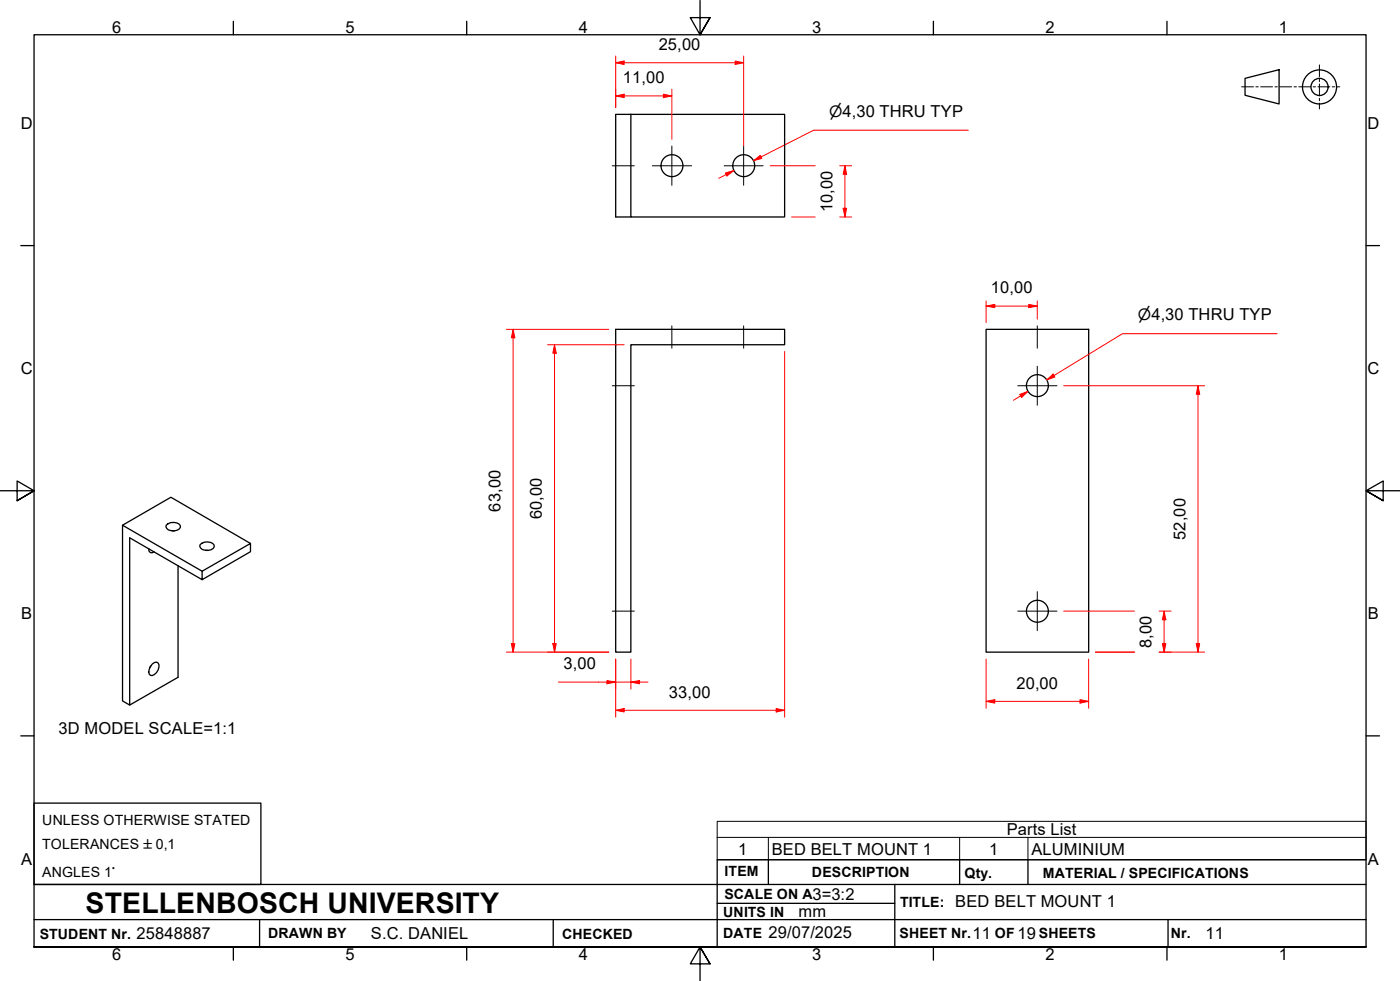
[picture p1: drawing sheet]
<svg xmlns="http://www.w3.org/2000/svg" width="410mm" height="287mm" viewBox="0 0 410 287" stroke-linecap="round" stroke-linejoin="round" font-family="sans-serif">
<!-- layer: Visible Edges(ISO) -->
<g fill="none" stroke="#000" stroke-width=".38">
<path d="M184.7 33.5h45v30h-45zM184.7 33.5h-4.4v30h4.4M180.3 96.4h49.4v4.5h-45v90h-4.4zM288.7 96.4h30.1v94.5h-30.1zM35.9 153.7l23.3 13.5M48.7 153.7a2.9 2.9 0 0 1 4.1 .1v.5a2.53 2.53 0 0 1-4.2-.1zM50.4 155.4h.7M58.6 159.4a2.91 2.91 0 0 1 4.1 .1v.5a2.53 2.53 0 0 1-4.2-.1zM73.3 159.1l-23.3-13.5-14.1 8.1v51.5l2.1 1.2M43.6 160.6v.7l.4 .4 1.1-.1M52.1 165.6v32.7l-14.1 8.1v-49l21.2 12.3v-2.5l14.1-8.1v2.4l-14.1 8.2M60.3 161.1h.7"/>
<path d="M44.2 194.9l-.4 .6M44.6 194.4l1.2-.6 .5 .3a2.61 2.61 0 0 1-2.2 3.6 1.86 1.86 0 0 1 0-2.6z"/>
<circle cx="196.8" cy="48.5" r="3.2"/>
<circle cx="217.8" cy="48.5" r="3.2"/>
<circle cx="303.8" cy="112.9" r="3.2"/>
<circle cx="303.8" cy="178.9" r="3.2"/>
</g>
<!-- layer: Symbols(ISO) -->
<path d="M210 245.1v-4.7h190v4.7M210 245.1v6.6h190v-6.6M210 245.1h190M225 245.1v6.6M281 245.1v6.6M301 245.1v6.6" fill="none" stroke="#000" stroke-width=".29"/>
<!-- layer: Border_0 -->
<g fill="none" stroke="#000" stroke-width=".38">
<path d="M68.3 6.2v4M136.7 6.2v4M205 .1v10.1l-2.9-5h5.8l-2.9 5 2.9-5M273.3 6.2v4M341.7 6.2v4M6.1 71.9h3.9M400 71.9h3.9M0 143.7h10l-5-2.9v5.8l5-2.9-5 2.9M410 143.7h-10l5-2.9v5.8l-5-2.9 5 2.9M6.1 215.4h3.9M400 215.4h3.9M10 277.2v-267h390v267h-390h390"/>
<path d="M68.3 277.2v3.9M136.7 277.2v3.9M273.3 277.2v3.9M341.7 277.2v3.9M207.9 282.1l-2.9-4.9 2.9 4.9h-5.8l2.9-4.9v10"/>
</g>
<!-- layer: Sketch Geometry(ISO) -->
<g fill="none" stroke="#000" stroke-width=".38">
<path d="M364.6 22.9l9.9-2.5v10l-9.9-2.5zM10 235.1h66.4v23.8h-66.4zM10 258.9h390M225 251.7v7.2M262 258.9v18.3M281 251.7v7.2M301 251.7v7.2M400 251.7h-190v25.5M10 277.2h390M10 269.2h390M76 269.2v8M162 269.2v8"/>
<path d="M210 264.4h52M342 269.2v8"/>
<circle cx="386.4" cy="25.4" r="5"/>
<circle cx="386.4" cy="25.4" r="2.51"/>
</g>
<!-- layer: Centerline(ISO) -->
<path d="M179.3 48.5h6.4M196.7 95.4v6.5M217.7 95.4v6.5M303.7 95.4v6.5M179.3 112.9h6.4M179.3 178.9h6.4" fill="none" stroke="#000" stroke-width=".29"/>
<!-- layer: Sketch Geometry(ISO) -->
<g fill="none" stroke="#000" stroke-width=".29">
<path d="M386.3 19v3.5M363.5 25.4h3.5M367.7 25.4h.7M369.1 25.4h3.5M373.3 25.4h.7M374.7 25.4h3.5M378.9 25.4h.7M380.3 25.4h3.5M384.5 25.4h.7M385.9 25.4h3.5M386.3 23.2v.7M386.3 24.6v3.5"/>
<path d="M386.3 28.8v.7M386.3 30.2v1.7M390.1 25.4h.7M391.5 25.4h.8"/>
</g>
<!-- layer: Center Mark(ISO) -->
<path d="M191 48.5h11.5M196.7 42.7v11.5M212 48.5h11.5M217.7 42.7v11.5M298 112.9h11.5M303.7 107.2v11.4M298 178.9h11.5M303.7 173.2v11.4" fill="none" stroke="#000" stroke-width=".29"/>
<!-- layer: Dimensions(ISO) -->
<path d="M150.2 96.4v2.5" fill="none" stroke="#f00" stroke-width=".29"/>
<path d="M150.2 96.4l.5 2.5h-1z" fill="#f00"/>
<path d="M150.2 96.4l.5 2.5h-1zM150.2 188.4v2.5" fill="none" stroke="#f00" stroke-width=".29"/>
<path d="M149.7 188.4h1l-.5 2.5z" fill="#f00"/>
<path d="M148.3 96.4h29.9M150.2 98.9v89.5M148.3 190.9h29.9M149.7 188.4h1l-.5 2.5zM180.3 207.9h2.5" fill="none" stroke="#f00" stroke-width=".29"/>
<path d="M180.3 207.9l2.5-.5v1z" fill="#f00"/>
<path d="M180.3 207.9l2.5-.5v1zM227.3 207.9h2.4" fill="none" stroke="#f00" stroke-width=".29"/>
<path d="M227.3 207.4l2.4 .5-2.4 .5z" fill="#f00"/>
<path d="M229.7 102.9v107M180.3 192.9v17M182.8 207.9h44.5M227.3 207.4l2.4 .5-2.4 .5zM288.7 205.3h2.6" fill="none" stroke="#f00" stroke-width=".29"/>
<path d="M288.7 205.3l2.6-.5v1z" fill="#f00"/>
<path d="M288.7 205.3l2.6-.5v1zM316.2 205.3h2.6" fill="none" stroke="#f00" stroke-width=".29"/>
<path d="M316.2 204.8l2.6 .5-2.6 .5z" fill="#f00"/>
<path d="M340.9 178.9v2.5M288.7 192.9v14.4M318.8 192.9v14.4M291.3 205.3h24.9M316.2 204.8l2.6 .5-2.6 .5z" fill="none" stroke="#f00" stroke-width=".29"/>
<path d="M340.9 178.9l.5 2.5h-1z" fill="#f00"/>
<path d="M340.9 178.9l.5 2.5h-1zM340.9 188.4v2.5" fill="none" stroke="#f00" stroke-width=".29"/>
<path d="M340.4 188.4h1l-.5 2.5z" fill="#f00"/>
<path d="M350.8 112.9v2.5M311.5 178.9h20.7M339.4 178.9h3.5M320.7 190.9h11.5M339.4 190.9h3.5M340.4 188.4h1l-.5 2.5zM340.9 181.4v7" fill="none" stroke="#f00" stroke-width=".29"/>
<path d="M350.8 112.9l.5 2.5h-1z" fill="#f00"/>
<path d="M350.8 112.9l.5 2.5h-1zM350.8 188.4v2.5" fill="none" stroke="#f00" stroke-width=".29"/>
<path d="M350.3 188.4h1l-.5 2.5z" fill="#f00"/>
<path d="M288.7 89.6h2.6M311.5 112.9h41.2M350.8 115.4v73M320.7 190.9h11.5M339.4 190.9h13.3M350.3 188.4h1l-.5 2.5z" fill="none" stroke="#f00" stroke-width=".29"/>
<path d="M288.7 89.6l2.6-.5v1z" fill="#f00"/>
<path d="M288.7 89.6l2.6-.5v1zM301.2 89.6h2.5" fill="none" stroke="#f00" stroke-width=".29"/>
<path d="M301.2 89.1l2.5 .5-2.5 .5z" fill="#f00"/>
<path d="M180.3 28.1h2.5M288.7 88.1v6.3M291.3 89.6h9.9M301.2 89.1l2.5 .5-2.5 .5zM303.7 88.1v5.3" fill="none" stroke="#f00" stroke-width=".29"/>
<path d="M180.3 28.1l2.5-.5v1z" fill="#f00"/>
<path d="M180.3 28.1l2.5-.5v1zM194.2 28.1h2.5" fill="none" stroke="#f00" stroke-width=".29"/>
<path d="M194.2 27.6l2.5 .5-2.5 .5z" fill="#f00"/>
<path d="M180.3 18.4h2.5M180.3 26.1v5.4M182.8 28.1h11.4M194.2 27.6l2.5 .5-2.5 .5zM196.7 26.1v14.7" fill="none" stroke="#f00" stroke-width=".29"/>
<path d="M180.3 18.4l2.5-.5v1z" fill="#f00"/>
<path d="M180.3 18.4l2.5-.5v1zM215.3 18.4h2.4" fill="none" stroke="#f00" stroke-width=".29"/>
<path d="M215.3 17.9l2.4 .5-2.4 .5z" fill="#f00"/>
<path d="M180.3 16.4v15.1M182.8 18.4h32.5M215.3 17.9l2.4 .5-2.4 .5zM217.7 16.4v26.3M247.4 48.5v2.5" fill="none" stroke="#f00" stroke-width=".29"/>
<path d="M247.4 48.5l.5 2.5h-1z" fill="#f00"/>
<path d="M247.4 48.5l.5 2.5h-1zM247.4 61v2.5" fill="none" stroke="#f00" stroke-width=".29"/>
<path d="M246.9 61h1l-.5 2.5z" fill="#f00"/>
<path d="M225.5 48.5h13.2M245.9 48.5h3.5M247.4 51v10M231.8 63.5h6.9M245.9 63.5h3.5M246.9 61h1l-.5 2.5zM162.4 100.9v2.5" fill="none" stroke="#f00" stroke-width=".29"/>
<path d="M162.4 100.9l.5 2.5h-1z" fill="#f00"/>
<path d="M162.4 100.9l.5 2.5h-1zM162.4 188.4v2.5" fill="none" stroke="#f00" stroke-width=".29"/>
<path d="M161.9 188.4h1l-.5 2.5z" fill="#f00"/>
<path d="M160.3 100.9h22.5M162.4 103.4v85M160.3 190.9h17.9M161.9 188.4h1l-.5 2.5zM177.7 199.7h2.6" fill="none" stroke="#f00" stroke-width=".29"/>
<path d="M177.7 199.2l2.6 .5-2.6 .5z" fill="#f00"/>
<path d="M177.7 199.2l2.6 .5-2.6 .5zM184.7 199.7h2.6" fill="none" stroke="#f00" stroke-width=".29"/>
<path d="M184.7 199.7l2.6-.5v1z" fill="#f00"/>
<path d="M222.9 45.9l-2.3 1.2M163.5 199.7h14.2M180.3 199.7h4.4M180.3 192.9v8.8M184.7 199.7l2.6-.5v1zM184.7 192.9v8.8M187.3 199.7h2.4" fill="none" stroke="#f00" stroke-width=".29"/>
<path d="M220.6 47.1l2-1.6 .5 .9z" fill="#f00"/>
<path d="M214.9 49.9l-2.2 1.2M220.6 47.1l2-1.6 .5 .9z" fill="none" stroke="#f00" stroke-width=".29"/>
<path d="M212.4 50.6l2.5-.7-2 1.6z" fill="#f00"/>
<path d="M283.5 38.1h-45.2l-17.7 9M212.4 50.6l2.5-.7-2 1.6zM212.7 51.1l-2.3 1.1M308.6 109.9l-2.1 1.3" fill="none" stroke="#f00" stroke-width=".29"/>
<path d="M306.5 111.2l1.9-1.7 .5 .9z" fill="#f00"/>
<path d="M301 114.6l-2.2 1.3M306.5 111.2l1.9-1.7 .5 .9z" fill="none" stroke="#f00" stroke-width=".29"/>
<path d="M298.6 115.5l2.4-.9-1.9 1.7z" fill="#f00"/>
<path d="M374 97.7h-45.3l-22.2 13.5M298.6 115.5l2.4-.9-1.9 1.7zM298.8 115.9l-2.1 1.3" fill="none" stroke="#f00" stroke-width=".29"/>
<text font-size="8.3" x="25.1" y="267.2">STELLENBOSCH UNIVERSITY</text>
<g font-size="4.8">
<text x="32.8" y="9.7">6</text>
<text x="101.2" y="9.7">5</text>
<text x="169.5" y="9.7">4</text>
<text x="237.8" y="9.7">3</text>
<text x="306.1" y="9.7">2</text>
<text x="374.5" y="9.7">1</text>
<text x="192.9" y="14.7">25,00</text>
<text x="182.4" y="24.4">11,00</text>
<text x="6.1" y="37.8">D</text>
<text x="400.4" y="37.8">D</text>
<text x="243.7" y="62.1" transform="rotate(-90 243.7 62.1)">10,00</text>
<text x="290.1" y="85.9">10,00</text>
<text x="6.1" y="109.6">C</text>
<text x="400.4" y="109.6">C</text>
<text x="146.6" y="149.7" transform="rotate(-90 146.6 149.7)">63,00</text>
<text x="158.7" y="152" transform="rotate(-90 158.7 152)">60,00</text>
<text x="347.1" y="158" transform="rotate(-90 347.1 158)">52,00</text>
<text x="6.2" y="181.3">B</text>
<text x="400.5" y="181.3">B</text>
<text x="337.2" y="189.7" transform="rotate(-90 337.2 189.7)">8,00</text>
<text x="165" y="196">3,00</text>
<text x="297.6" y="201.6">20,00</text>
<text x="195.8" y="204.2">33,00</text>
<text x="17.1" y="215">3D MODEL SCALE=1:1</text>
<text x="294.8" y="244.5">Parts List</text>
<text x="216.2" y="250.1">1</text>
<text x="226" y="250.2">BED BELT MOUNT 1</text>
<text x="289.6" y="250.1">1</text>
<text x="302" y="250.1">ALUMINIUM</text>
<text x="6.2" y="253.1">A</text>
<text x="400.5" y="253.1">A</text>
<text x="237.9" y="263.3">3=3:2</text>
<text x="233.8" y="268.4">mm</text>
<text x="279.7" y="265.6">BED BELT MOUNT 1</text>
<text x="40" y="274.9">25848887</text>
<text x="108.6" y="274.8">S.C. DANIEL</text>
<text x="225" y="274.7">29/07/2025</text>
<text x="284.8" y="274.8">11</text>
<text x="297.9" y="274.8">19</text>
<text x="352.9" y="274.8">11</text>
<text x="32.8" y="281.1">6</text>
<text x="101.2" y="281.1">5</text>
<text x="169.5" y="281.1">4</text>
<text x="237.8" y="281.1">3</text>
<text x="306.1" y="281.1">2</text>
<text x="374.5" y="281.1">1</text>
</g>
<g font-size="4.6">
<text x="242.8" y="34.2">⌀4,30 THRU TYP</text>
<text x="333.2" y="93.8">⌀4,30 THRU TYP</text>
</g>
<g font-size="4.1">
<text x="12.4" y="241.5">UNLESS OTHERWISE STATED</text>
<text x="12.4" y="248.5">TOLERANCES ±0,1</text>
<text x="12.4" y="256.6">ANGLES 1°</text>
<text x="212.2" y="256.5">ITEM</text>
<text x="237.7" y="256.7">DESCRIPTION</text>
<text x="282.4" y="256.9">Qty.</text>
<text x="305.4" y="256.9">MATERIAL / SPECIFICATIONS</text>
<text x="212.1" y="263">SCALE ON A</text>
<text x="211.8" y="268.4">UNITS IN</text>
<text x="263.5" y="265.6">TITLE:</text>
<text x="11.6" y="274.8">STUDENT Nr.</text>
<text x="78.5" y="274.6">DRAWN BY</text>
<text x="164.6" y="274.8">CHECKED</text>
<text x="211.8" y="274.6">DATE</text>
<text x="263.4" y="274.6">SHEET Nr.</text>
<text x="291.3" y="274.6">OF</text>
<text x="304.2" y="274.6">SHEETS</text>
<text x="342.8" y="274.5">Nr.</text>
</g>
</svg>
